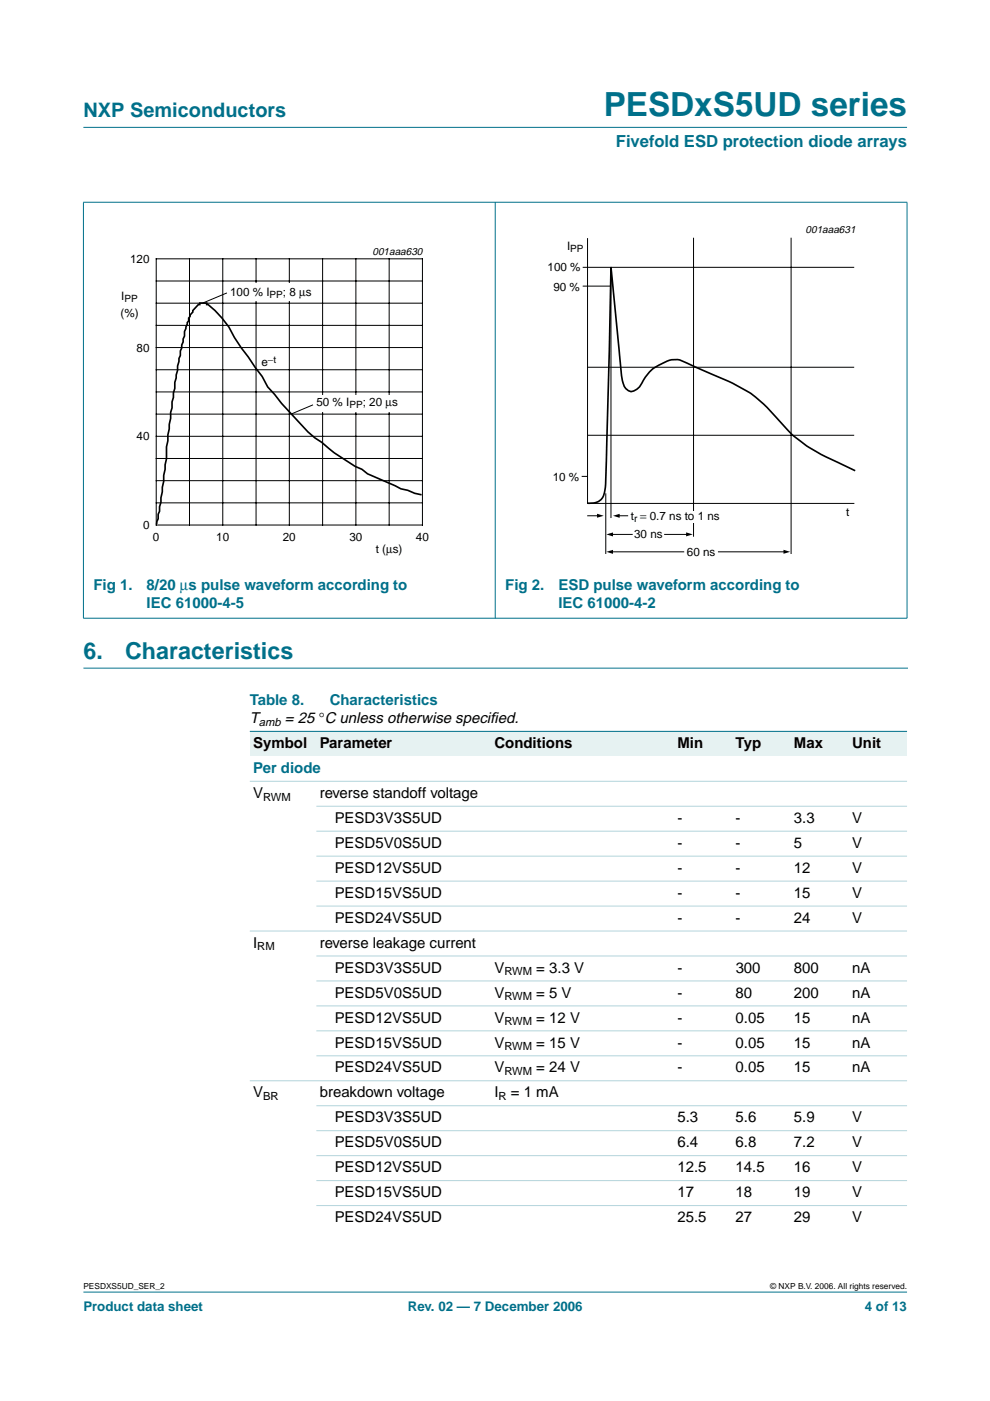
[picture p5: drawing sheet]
<svg xmlns="http://www.w3.org/2000/svg" width="210mm" height="297mm" viewBox="0 0 210 297" stroke-linecap="round" stroke-linejoin="round" font-family="sans-serif">
<g fill="#00708a" stroke="#00708a" stroke-width=".21">
<path d="M17.7 273.9h174.6z"/>
<path d="M17.7 27h174.6z"/>
<path d="M17.7 42.9v88.1z"/>
<path d="M105 42.8v88.3z"/>
<path d="M192.3 42.9v88.1z"/>
<path d="M17.6 42.9h174.8z"/>
<path d="M17.6 131.1h174.8z"/>
</g>
<path d="M17.7 141.7h174.7" fill="none" stroke="#00708a" stroke-width=".21"/>
<path d="M20.4 52.1h81.9v66.3h-81.9z" fill="none" stroke="#fff" stroke-width=".21"/>
<g fill="none" stroke="#000" stroke-width=".21">
<path d="M33.1 54.9h56.5v56.4h-56.5zM33.1 59.6h56.5M40.2 54.9v56.4M47.2 54.9v56.4M54.3 54.9v56.4M61.3 54.9v56.4M68.4 54.9v56.4M75.5 54.9v56.4M82.5 54.9v56.4M33.1 64.3h56.5M33.1 73.7h56.5M33.1 69h56.5"/>
<path d="M33.1 78.4h56.5M48.1 62.1l-5 2.1M33.1 83.1h56.5M33.1 92.5h56.5M33.1 87.8h56.5M33.1 97.2h56.5M66.4 85.8l-4.5 1.9M33.1 101.9h56.5M33.1 106.6h56.5"/>
</g>
<path d="M89.4 104.9l-4.4-1.3-7.1-3.1-1.2-1a31.7 31.7 0 0 1-8.5-5.7l-1.4-1-1.5-1.2-5.6-6.1-2.9-3.5-1.2-2.2-5.9-8.2a19.7 19.7 0 0 0-5.6-7h-.3v-.3h-1.4v.3h-.3l-1.2 1.2v.4l-.6 .6v.3l-.3 .3v.7l-.3 .3-.6 1.9v.9l-.3 .7-.3 1.9-.3 .6v1l-.3 .6v.6l-.2 1v.9l-.6 2.6v1.3l-.6 2.8v1.3l-.3 .9v1.3l-.6 3.5v1.3l-.3 1.2v2.6l-.6 3.5v1.2l-.3 1.3-.3 3.2-.3 .9v1l-.3 .6v1l-.4 1.1" fill="none" stroke="#000" stroke-width=".35"/>
<g fill="#fff">
<path d="M53.5 60.1h8.4v3.7h-8.4z"/>
<path d="M67.5 83.8h15.8v3.5h-15.8z"/>
</g>
<g fill="none" stroke="#000" stroke-width=".21">
<path d="M123.5 56.7h57.6M124.6 50.5v56.2h56.5M129.5 58.5v51.3M147 50.4v63.4M167.7 50.4v67.1M123.5 60.7h6M124.5 77.9h56.6M124.7 92.3h56.4M123.3 101h1.3M124.6 109.4h2.3M128.4 104.6v12.9M129.2 113.3h4.8"/>
<path d="M129.4 117h15.6M131.1 109.4h2M140.9 113.3h5M152.3 117h14.2"/>
</g>
<path d="M181.3 99.8a66.1 66.1 0 0 1-11-5.8l-2.6-2.1a57.9 57.9 0 0 0-8.8-8.7 121.6 121.6 0 0 0-13.2-6.2 5 5 0 0 0-5.7 .3 8.8 8.8 0 0 0-4.2 4.5 2.53 2.53 0 0 1-2.4 1.1 3.1 3.1 0 0 1-1.5-2.6l-2.4-23.7-1 42.5a18 18 0 0 1-.6 6.2 3.1 3.1 0 0 1-3.3 1.4" fill="none" stroke="#000" stroke-width=".35"/>
<path d="M126.6 108.9l1.4 .5-1.4 .4zM128.6 117l1.4-.4v.8zM128.6 113.3l1.4-.4v.8zM130 109.4l1.4-.5v.9zM145.5 112.9l1.4 .4-1.4 .4zM166.1 116.6l1.4 .4-1.4 .4z" fill="#000"/>
<path d="M146.7 108.3h.7v2.4h-.7z" fill="#fff"/>
<g fill="#e6f2f2">
<path d="M53 155.1h14.1v5.3h-14.1z" fill-rule="evenodd"/>
<path d="M67.1 155.1h37v5.3h-37z" fill-rule="evenodd"/>
<path d="M104.1 155.1h30v5.3h-30z" fill-rule="evenodd"/>
<path d="M134.1 155.1h8.8v5.3h-8.8z" fill-rule="evenodd"/>
<path d="M142.9 155.1h12.4v5.3h-12.4z" fill-rule="evenodd"/>
<path d="M155.3 155.1h12.3v5.3h-12.3z" fill-rule="evenodd"/>
<path d="M167.6 155.1h12.4v5.3h-12.4z" fill-rule="evenodd"/>
<path d="M180 155.1h12.3v5.3h-12.3z" fill-rule="evenodd"/>
</g>
<path d="M53 155.1h139.3z" fill="#00708a" stroke="#00708a" stroke-width=".21"/>
<g fill="#b3d4db" stroke="#b3d4db" stroke-width=".21">
<path d="M53 165.6h139.3z"/>
<path d="M67.1 170.9h125.2z"/>
<path d="M67.1 176.2h125.2z"/>
<path d="M67.1 181.5h125.2z"/>
<path d="M67.1 186.8h125.2z"/>
<path d="M67.1 192.1h125.2z"/>
<path d="M53 197.4h139.3z"/>
<path d="M67.1 202.7h125.2z"/>
<path d="M67.1 208h125.2z"/>
<path d="M67.1 213.3h125.2z"/>
<path d="M67.1 218.6h125.2z"/>
<path d="M67.1 223.9h125.2z"/>
<path d="M53 229.1h139.3z"/>
<path d="M67.1 234.4h125.2z"/>
<path d="M67.1 239.7h125.2z"/>
<path d="M67.1 245h125.2z"/>
<path d="M67.1 250.3h125.2z"/>
<path d="M67.1 255.6h125.2z"/>
</g>
<text font-size="7.1" fill="#00708a" x="128" y="24.7">PESDxS5UD series</text>
<g font-size="4.9" fill="#00708a">
<text x="17.7" y="139.7">6.</text>
<text x="26.5" y="139.7">Characteristics</text>
</g>
<text font-size="4.2" fill="#00708a" x="17.7" y="24.9">NXP Semiconductors</text>
<text font-size="3.5" fill="#00708a" x="130.6" y="31.1">Fivefold ESD protection diode arrays</text>
<g font-size="3.2" fill="#00708a">
<text x="19.8" y="125.1">Fig 1.</text>
<text x="31.1" y="125.1">8/20 µs pulse waveform according to</text>
<text x="107.1" y="125.1">Fig 2.</text>
<text x="118.4" y="125.1">ESD pulse waveform according to</text>
<text x="31.1" y="129">IEC 61000-4-5</text>
<text x="118.4" y="129">IEC 61000-4-2</text>
<text x="53" y="149.4">Table 8.</text>
<text x="69.9" y="149.4">Characteristics</text>
<text x="53.7" y="163.9">Per diode</text>
</g>
<g font-size="3.2">
<text x="53" y="153.3">T</text>
<text x="60.4" y="153.3">= 25 °C unless otherwise specif</text>
<text x="103.9" y="153.3">ied.</text>
<text x="53.7" y="158.6">Symbol</text>
<text x="67.8" y="158.6">Parameter</text>
<text x="104.8" y="158.6">Conditions</text>
<text x="143.6" y="158.6">Min</text>
<text x="156" y="158.6">Typ</text>
<text x="168.3" y="158.6">Max</text>
<text x="180.7" y="158.6">Unit</text>
<text x="53.7" y="169.2">V</text>
<text x="67.8" y="169.2">reverse standoff voltage</text>
<text x="71" y="174.5">PESD3V3S5UD</text>
<text x="71" y="179.8">PESD5V0S5UD</text>
<text x="143.6" y="174.5">-</text>
<text x="143.6" y="179.8">-</text>
<text x="156" y="174.5">-</text>
<text x="156" y="179.8">-</text>
<text x="168.3" y="174.5">3.3</text>
<text x="168.3" y="179.8">5</text>
<text x="180.7" y="174.5">V</text>
<text x="180.7" y="179.8">V</text>
<text x="71" y="185">PESD12VS5UD</text>
<text x="143.6" y="185">-</text>
<text x="156" y="185">-</text>
<text x="168.3" y="185">12</text>
<text x="180.7" y="185">V</text>
<text x="71" y="190.3">PESD15VS5UD</text>
<text x="143.6" y="190.3">-</text>
<text x="156" y="190.3">-</text>
<text x="168.3" y="190.3">15</text>
<text x="180.7" y="190.3">V</text>
<text x="71" y="195.6">PESD24VS5UD</text>
<text x="143.6" y="195.6">-</text>
<text x="156" y="195.6">-</text>
<text x="168.3" y="195.6">24</text>
<text x="180.7" y="195.6">V</text>
<text x="53.7" y="200.9">I</text>
<text x="67.8" y="200.9">reverse leakage current</text>
<text x="71" y="206.2">PESD3V3S5UD</text>
<text x="104.8" y="206.2">V</text>
<text x="113.7" y="206.2">= 3.3 V</text>
<text x="143.6" y="206.2">-</text>
<text x="156" y="206.2">300</text>
<text x="168.3" y="206.2">800</text>
<text x="180.7" y="206.2">nA</text>
<text x="71" y="211.5">PESD5V0S5UD</text>
<text x="104.8" y="211.5">V</text>
<text x="113.7" y="211.5">= 5 V</text>
<text x="143.6" y="211.5">-</text>
<text x="156" y="211.5">80</text>
<text x="168.3" y="211.5">200</text>
<text x="180.7" y="211.5">nA</text>
<text x="71" y="216.8">PESD12VS5UD</text>
<text x="104.8" y="216.8">V</text>
<text x="113.7" y="216.8">= 12 V</text>
<text x="143.6" y="216.8">-</text>
<text x="156" y="216.8">0.05</text>
<text x="168.3" y="216.8">15</text>
<text x="180.7" y="216.8">nA</text>
<text x="71" y="222.1">PESD15VS5UD</text>
<text x="71" y="227.4">PESD24VS5UD</text>
<text x="104.8" y="222.1">V</text>
<text x="104.8" y="227.4">V</text>
<text x="113.7" y="222.1">= 15 V</text>
<text x="113.7" y="227.4">= 24 V</text>
<text x="143.6" y="222.1">-</text>
<text x="143.6" y="227.4">-</text>
<text x="156" y="222.1">0.05</text>
<text x="156" y="227.4">0.05</text>
<text x="168.3" y="222.1">15</text>
<text x="168.3" y="227.4">15</text>
<text x="180.7" y="222.1">nA</text>
<text x="180.7" y="227.4">nA</text>
<text x="53.7" y="232.7">V</text>
<text x="67.8" y="232.7">breakdown voltage</text>
<text x="104.8" y="232.7">I</text>
<text x="108.3" y="232.7">= 1 mA</text>
<text x="71" y="238">PESD3V3S5UD</text>
<text x="143.6" y="238">5.3</text>
<text x="156" y="238">5.6</text>
<text x="168.3" y="238">5.9</text>
<text x="180.7" y="238">V</text>
<text x="71" y="243.3">PESD5V0S5UD</text>
<text x="143.6" y="243.3">6.4</text>
<text x="156" y="243.3">6.8</text>
<text x="168.3" y="243.3">7.2</text>
<text x="180.7" y="243.3">V</text>
<text x="71" y="248.5">PESD12VS5UD</text>
<text x="143.6" y="248.5">12.5</text>
<text x="156" y="248.5">14.5</text>
<text x="168.3" y="248.5">16</text>
<text x="180.7" y="248.5">V</text>
<text x="71" y="253.8">PESD15VS5UD</text>
<text x="143.6" y="253.8">17</text>
<text x="156" y="253.8">18</text>
<text x="168.3" y="253.8">19</text>
<text x="180.7" y="253.8">V</text>
<text x="71" y="259.1">PESD24VS5UD</text>
<text x="143.6" y="259.1">25.5</text>
<text x="156" y="259.1">27</text>
<text x="168.3" y="259.1">29</text>
<text x="180.7" y="259.1">V</text>
</g>
<g font-size="2.8" fill="#00708a">
<text x="17.7" y="278">Product data sheet</text>
<text x="86.5" y="278">Rev. 02 — 7 December 2006</text>
<text x="183.4" y="278">4 of 13</text>
</g>
<g font-size="2.5">
<text x="120.2" y="53">I</text>
<text x="27.6" y="55.7">120</text>
<text x="116.1" y="57.5">100 %</text>
<text x="25.7" y="63.6">I</text>
<text x="48.8" y="62.8">100 % I</text>
<text x="60" y="62.8">; 8 µs</text>
<text x="117.3" y="61.6">90 %</text>
<text x="25.6" y="67.1">(%)</text>
<text x="29" y="74.5">80</text>
<text x="55.4" y="77.6">e</text>
<text x="67.1" y="86.1">50 % I</text>
<text x="76.9" y="86.1">; 20 µ</text>
<text x="83.2" y="86.1">s</text>
<text x="29" y="93.4">40</text>
<text x="117.2" y="102">10 %</text>
<text x="30.3" y="112.2">0</text>
<text x="133.7" y="110.2">t = 0.7 ns to 1 ns</text>
<text x="179.4" y="109.5">t</text>
<text x="32.4" y="114.7">0</text>
<text x="45.9" y="114.7">10</text>
<text x="60" y="114.7">20</text>
<text x="74.1" y="114.7">30</text>
<text x="79.7" y="117.2">t (µs)</text>
<text x="88.2" y="114.7">40</text>
<text x="134.5" y="114.1">30 ns</text>
<text x="145.6" y="117.8">60 ns</text>
</g>
<g font-size="2.4">
<text x="54.9" y="153.9">amb</text>
<text x="55.8" y="169.7">RWM</text>
<text x="54.6" y="201.5">RM</text>
<text x="106.9" y="206.8">RWM</text>
<text x="106.9" y="212.1">RWM</text>
<text x="106.9" y="217.4">RWM</text>
<text x="106.9" y="222.7">RWM</text>
<text x="106.9" y="228">RWM</text>
<text x="55.8" y="233.2">BR</text>
<text x="105.7" y="233.2">R</text>
</g>
<g font-size="2.2">
<text x="170.8" y="49.4">001aaa631</text>
<text x="79" y="54">001aaa630</text>
</g>
<g font-size="2.1">
<text x="120.9" y="53.5">PP</text>
<text x="26.4" y="64.1">PP</text>
<text x="57.2" y="63.3">PP</text>
<text x="56.8" y="76.9">−t</text>
<text x="74.1" y="86.5">PP</text>
<text x="134.4" y="110.7">r</text>
</g>
<g font-size="1.8">
<text x="17.7" y="273.4">PESDXS5UD_SER_2</text>
<text x="163.3" y="273.4">© NXP B.V. 2006. All rights reserved.</text>
</g>
</svg>
